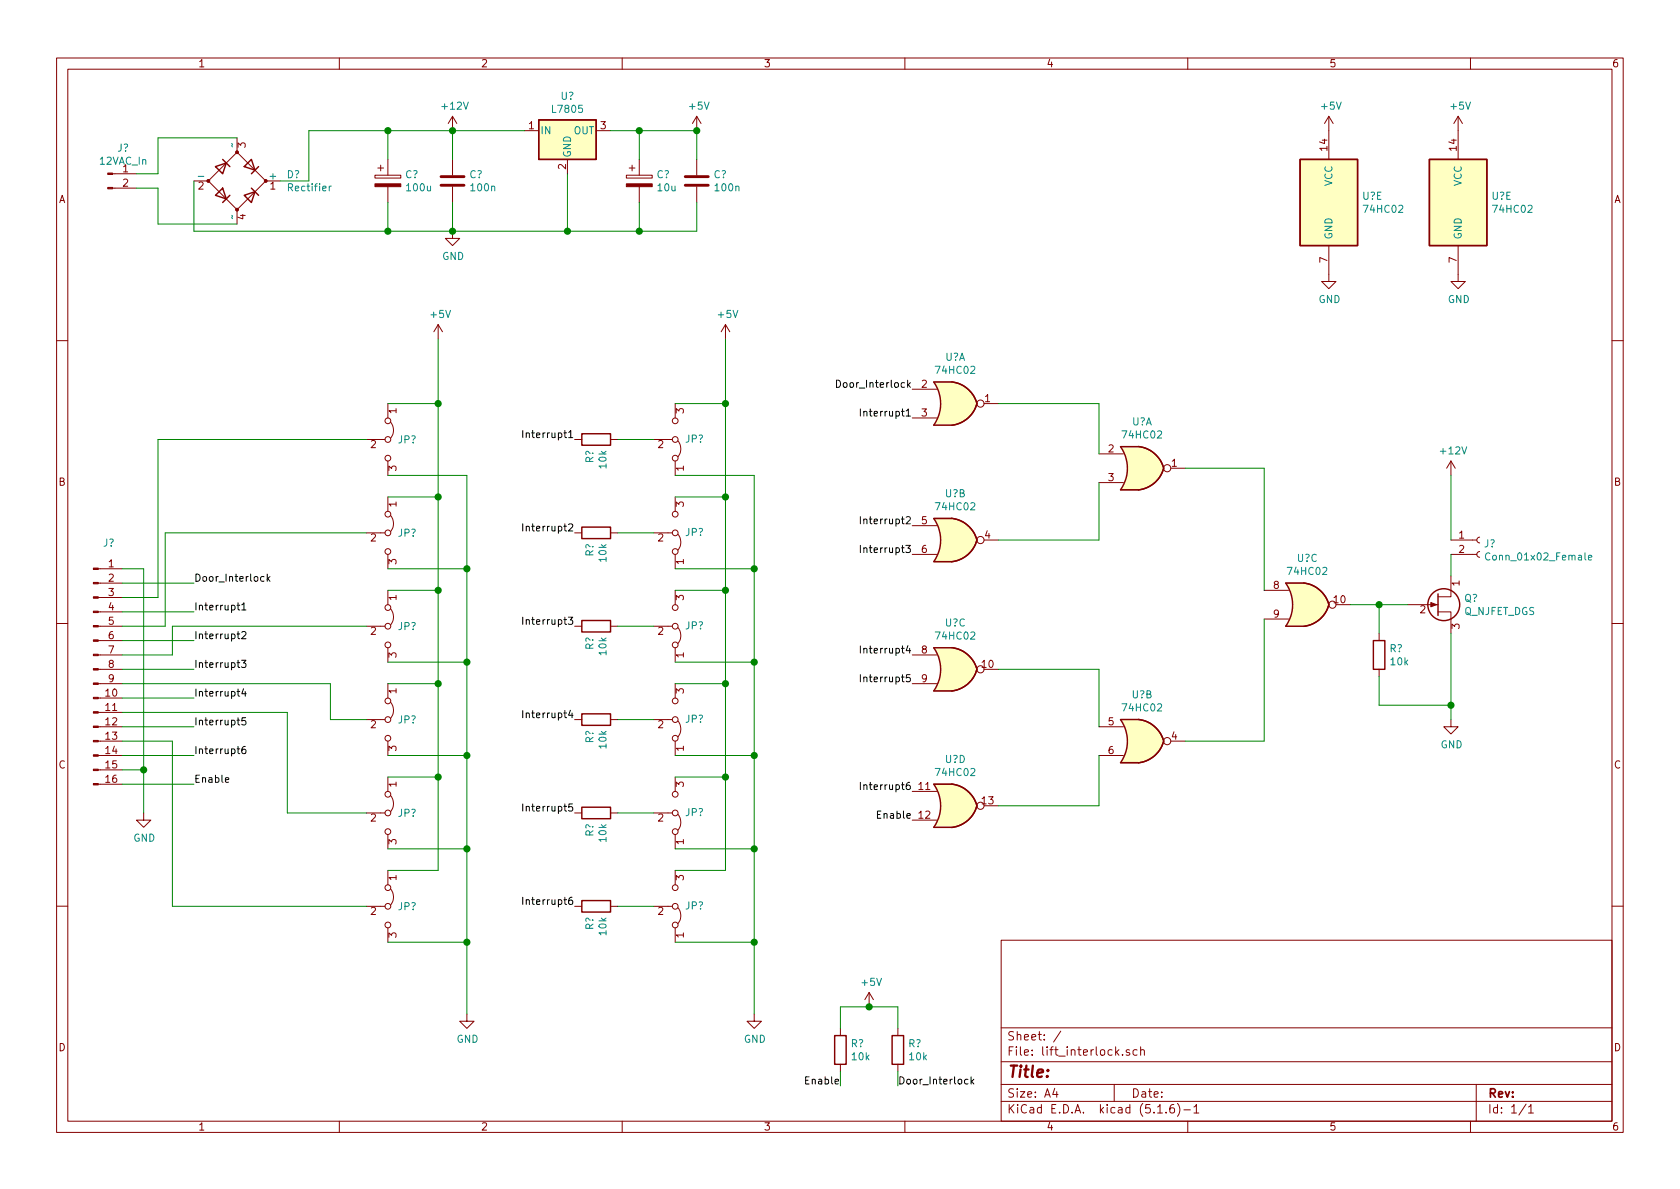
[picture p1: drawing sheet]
EESchema Schematic File Version 4
EELAYER 30 0
EELAYER END
$Descr A4 11693 8268
encoding utf-8
Sheet 1 1
Title ""
Date ""
Rev ""
Comp ""
Comment1 ""
Comment2 ""
Comment3 ""
Comment4 ""
$EndDescr
$Comp
L Connector:Conn_01x02_Male J?
U 1 1
P 750 1200
F 0 "J?" H 858 1381 50  0000 C CNN
F 1 "12VAC_In" H 858 1290 50  0000 C CNN
F 2 "" H 750 1200 50  0001 C CNN
F 3 "~" H 750 1200 50  0001 C CNN
	1    750  1200
	1    0    0    -1  
$EndComp
$Comp
L Device:D_Bridge_+-AA D?
U 1 1
P 1650 1250
F 0 "D?" H 1994 1296 50  0000 L CNN
F 1 "Rectifier" H 1994 1205 50  0000 L CNN
F 2 "" H 1650 1250 50  0001 C CNN
F 3 "~" H 1650 1250 50  0001 C CNN
	1    1650 1250
	1    0    0    -1  
$EndComp
Wire Wire Line
	950  1200 1100 1200
Wire Wire Line
	1100 1200 1100 950 
Wire Wire Line
	1100 950  1650 950 
Wire Wire Line
	950  1300 1100 1300
Wire Wire Line
	1100 1300 1100 1550
Wire Wire Line
	1100 1550 1650 1550
Wire Wire Line
	1350 1250 1350 1600
Wire Wire Line
	1350 1600 2700 1600
Wire Wire Line
	2700 1600 2700 1400
$Comp
L Device:C C?
U 1 1
P 3150 1250
F 0 "C?" H 3265 1296 50  0000 L CNN
F 1 "100n" H 3265 1205 50  0000 L CNN
F 2 "" H 3188 1100 50  0001 C CNN
F 3 "~" H 3150 1250 50  0001 C CNN
	1    3150 1250
	1    0    0    -1  
$EndComp
Wire Wire Line
	1950 1250 2150 1250
Wire Wire Line
	2150 1250 2150 900 
Wire Wire Line
	2150 900  2700 900 
Wire Wire Line
	2700 900  2700 1100
Wire Wire Line
	2700 900  3150 900 
Wire Wire Line
	3150 900  3150 1100
Connection ~ 2700 900 
Wire Wire Line
	2700 1600 3150 1600
Wire Wire Line
	3150 1600 3150 1400
Connection ~ 2700 1600
$Comp
L power:+12V #PWR?
U 1 1
P 3150 900
F 0 "#PWR?" H 3150 750 50  0001 C CNN
F 1 "+12V" H 3165 1073 50  0000 C CNN
F 2 "" H 3150 900 50  0001 C CNN
F 3 "" H 3150 900 50  0001 C CNN
	1    3150 900 
	1    0    0    -1  
$EndComp
Connection ~ 3150 900 
$Comp
L power:GND #PWR?
U 1 1
P 3150 1600
F 0 "#PWR?" H 3150 1350 50  0001 C CNN
F 1 "GND" H 3155 1427 50  0000 C CNN
F 2 "" H 3150 1600 50  0001 C CNN
F 3 "" H 3150 1600 50  0001 C CNN
	1    3150 1600
	1    0    0    -1  
$EndComp
Connection ~ 3150 1600
$Comp
L Regulator_Linear:L7805 U?
U 1 1
P 3950 900
F 0 "U?" H 3950 1142 50  0000 C CNN
F 1 "L7805" H 3950 1051 50  0000 C CNN
F 2 "" H 3975 750 50  0001 L CIN
F 3 "http://www.st.com/content/ccc/resource/technical/document/datasheet/41/4f/b3/b0/12/d4/47/88/CD00000444.pdf/files/CD00000444.pdf/jcr:content/translations/en.CD00000444.pdf" H 3950 850 50  0001 C CNN
	1    3950 900 
	1    0    0    -1  
$EndComp
Wire Wire Line
	3950 1200 3950 1600
Text Label 1350 4050 0    50   ~ 0
Door_Interlock
Text Label 1350 4250 0    50   ~ 0
Interrupt1
Text Label 1350 4450 0    50   ~ 0
Interrupt2
Text Label 1350 4650 0    50   ~ 0
Interrupt3
Text Label 1350 4850 0    50   ~ 0
Interrupt4
Text Label 1350 5050 0    50   ~ 0
Interrupt5
Text Label 1350 5250 0    50   ~ 0
Interrupt6
Text Label 1350 5450 0    50   ~ 0
Enable
Wire Wire Line
	850  4050 1350 4050
Wire Wire Line
	850  4250 1350 4250
Wire Wire Line
	850  4450 1350 4450
Wire Wire Line
	850  4650 1350 4650
Wire Wire Line
	850  4850 1350 4850
Wire Wire Line
	850  5050 1350 5050
Wire Wire Line
	850  5250 1350 5250
Wire Wire Line
	850  5450 1350 5450
$Comp
L Connector:Conn_01x16_Male J?
U 1 1
P 650 4650
F 0 "J?" H 758 5531 50  0000 C CNN
F 1 "Conn_01x16_Male" H 758 5440 50  0001 C CNN
F 2 "" H 650 4650 50  0001 C CNN
F 3 "~" H 650 4650 50  0001 C CNN
	1    650  4650
	1    0    0    -1  
$EndComp
$Comp
L power:+5V #PWR?
U 1 1
P 9250 900
F 0 "#PWR?" H 9250 750 50  0001 C CNN
F 1 "+5V" H 9265 1073 50  0000 C CNN
F 2 "" H 9250 900 50  0001 C CNN
F 3 "" H 9250 900 50  0001 C CNN
	1    9250 900 
	1    0    0    -1  
$EndComp
$Comp
L power:+5V #PWR?
U 1 1
P 10150 900
F 0 "#PWR?" H 10150 750 50  0001 C CNN
F 1 "+5V" H 10165 1073 50  0000 C CNN
F 2 "" H 10150 900 50  0001 C CNN
F 3 "" H 10150 900 50  0001 C CNN
	1    10150 900 
	1    0    0    -1  
$EndComp
$Comp
L power:GND #PWR?
U 1 1
P 10150 1900
F 0 "#PWR?" H 10150 1650 50  0001 C CNN
F 1 "GND" H 10155 1727 50  0000 C CNN
F 2 "" H 10150 1900 50  0001 C CNN
F 3 "" H 10150 1900 50  0001 C CNN
	1    10150 1900
	1    0    0    -1  
$EndComp
$Comp
L Device:R R?
U 1 1
P 4150 5650
F 0 "R?" H 4220 5696 50  0000 L CNN
F 1 "10k" H 4220 5605 50  0000 L CNN
F 2 "" V 4080 5650 50  0001 C CNN
F 3 "~" H 4150 5650 50  0001 C CNN
	1    4150 5650
	0    -1   1    0   
$EndComp
$Comp
L Device:R R?
U 1 1
P 4150 6300
F 0 "R?" H 4220 6346 50  0000 L CNN
F 1 "10k" H 4220 6255 50  0000 L CNN
F 2 "" V 4080 6300 50  0001 C CNN
F 3 "~" H 4150 6300 50  0001 C CNN
	1    4150 6300
	0    -1   1    0   
$EndComp
$Comp
L Device:R R?
U 1 1
P 5850 7300
F 0 "R?" H 5920 7346 50  0000 L CNN
F 1 "10k" H 5920 7255 50  0000 L CNN
F 2 "" V 5780 7300 50  0001 C CNN
F 3 "~" H 5850 7300 50  0001 C CNN
	1    5850 7300
	1    0    0    -1  
$EndComp
$Comp
L Device:R R?
U 1 1
P 6250 7300
F 0 "R?" H 6320 7346 50  0000 L CNN
F 1 "10k" H 6320 7255 50  0000 L CNN
F 2 "" V 6180 7300 50  0001 C CNN
F 3 "~" H 6250 7300 50  0001 C CNN
	1    6250 7300
	1    0    0    -1  
$EndComp
Text Label 5850 7550 2    50   ~ 0
Enable
Text Label 4000 5650 2    50   ~ 0
Interrupt5
Text Label 4000 6300 2    50   ~ 0
Interrupt6
Wire Wire Line
	6950 2800 7650 2800
Wire Wire Line
	7650 2800 7650 3150
Wire Wire Line
	6950 3750 7650 3750
Wire Wire Line
	7650 3750 7650 3350
Wire Wire Line
	6950 4650 7650 4650
Wire Wire Line
	7650 4650 7650 5050
Wire Wire Line
	6950 5600 7650 5600
Wire Wire Line
	7650 5600 7650 5250
Wire Wire Line
	8250 5150 8800 5150
Wire Wire Line
	8800 5150 8800 4300
Wire Wire Line
	8250 3250 8800 3250
Wire Wire Line
	8800 3250 8800 4100
$Comp
L power:GND #PWR?
U 1 1
P 9250 1900
F 0 "#PWR?" H 9250 1650 50  0001 C CNN
F 1 "GND" H 9255 1727 50  0000 C CNN
F 2 "" H 9250 1900 50  0001 C CNN
F 3 "" H 9250 1900 50  0001 C CNN
	1    9250 1900
	1    0    0    -1  
$EndComp
$Comp
L 74xx:74HC02 U?
U 1 1
P 6650 2800
F 0 "U?" H 6650 3125 50  0000 C CNN
F 1 "74HC02" H 6650 3034 50  0000 C CNN
F 2 "" H 6650 2800 50  0001 C CNN
F 3 "http://www.ti.com/lit/gpn/sn74hc02" H 6650 2800 50  0001 C CNN
	1    6650 2800
	1    0    0    -1  
$EndComp
$Comp
L 74xx:74HC02 U?
U 2 1
P 6650 3750
F 0 "U?" H 6650 4075 50  0000 C CNN
F 1 "74HC02" H 6650 3984 50  0000 C CNN
F 2 "" H 6650 3750 50  0001 C CNN
F 3 "http://www.ti.com/lit/gpn/sn74hc02" H 6650 3750 50  0001 C CNN
	2    6650 3750
	1    0    0    -1  
$EndComp
$Comp
L 74xx:74HC02 U?
U 3 1
P 6650 4650
F 0 "U?" H 6650 4975 50  0000 C CNN
F 1 "74HC02" H 6650 4884 50  0000 C CNN
F 2 "" H 6650 4650 50  0001 C CNN
F 3 "http://www.ti.com/lit/gpn/sn74hc02" H 6650 4650 50  0001 C CNN
	3    6650 4650
	1    0    0    -1  
$EndComp
$Comp
L 74xx:74HC02 U?
U 4 1
P 6650 5600
F 0 "U?" H 6650 5925 50  0000 C CNN
F 1 "74HC02" H 6650 5834 50  0000 C CNN
F 2 "" H 6650 5600 50  0001 C CNN
F 3 "http://www.ti.com/lit/gpn/sn74hc02" H 6650 5600 50  0001 C CNN
	4    6650 5600
	1    0    0    -1  
$EndComp
$Comp
L 74xx:74HC02 U?
U 5 1
P 9250 1400
F 0 "U?" H 9480 1446 50  0000 L CNN
F 1 "74HC02" H 9480 1355 50  0000 L CNN
F 2 "" H 9250 1400 50  0001 C CNN
F 3 "http://www.ti.com/lit/gpn/sn74hc02" H 9250 1400 50  0001 C CNN
	5    9250 1400
	1    0    0    -1  
$EndComp
$Comp
L 74xx:74HC02 U?
U 1 1
P 7950 3250
F 0 "U?" H 7950 3575 50  0000 C CNN
F 1 "74HC02" H 7950 3484 50  0000 C CNN
F 2 "" H 7950 3250 50  0001 C CNN
F 3 "http://www.ti.com/lit/gpn/sn74hc02" H 7950 3250 50  0001 C CNN
	1    7950 3250
	1    0    0    -1  
$EndComp
$Comp
L 74xx:74HC02 U?
U 2 1
P 7950 5150
F 0 "U?" H 7950 5475 50  0000 C CNN
F 1 "74HC02" H 7950 5384 50  0000 C CNN
F 2 "" H 7950 5150 50  0001 C CNN
F 3 "http://www.ti.com/lit/gpn/sn74hc02" H 7950 5150 50  0001 C CNN
	2    7950 5150
	1    0    0    -1  
$EndComp
$Comp
L 74xx:74HC02 U?
U 3 1
P 9100 4200
F 0 "U?" H 9100 4525 50  0000 C CNN
F 1 "74HC02" H 9100 4434 50  0000 C CNN
F 2 "" H 9100 4200 50  0001 C CNN
F 3 "http://www.ti.com/lit/gpn/sn74hc02" H 9100 4200 50  0001 C CNN
	3    9100 4200
	1    0    0    -1  
$EndComp
$Comp
L 74xx:74HC02 U?
U 5 1
P 10150 1400
F 0 "U?" H 10380 1446 50  0000 L CNN
F 1 "74HC02" H 10380 1355 50  0000 L CNN
F 2 "" H 10150 1400 50  0001 C CNN
F 3 "http://www.ti.com/lit/gpn/sn74hc02" H 10150 1400 50  0001 C CNN
	5    10150 1400
	1    0    0    -1  
$EndComp
Text Label 6350 5700 2    50   ~ 0
Enable
Text Label 6350 5500 2    50   ~ 0
Interrupt6
Text Label 6350 4750 2    50   ~ 0
Interrupt5
Text Label 6350 4550 2    50   ~ 0
Interrupt4
Text Label 6350 3850 2    50   ~ 0
Interrupt3
Text Label 6350 3650 2    50   ~ 0
Interrupt2
Text Label 6350 2900 2    50   ~ 0
Interrupt1
Text Label 6350 2700 2    50   ~ 0
Door_Interlock
Text Label 6250 7550 0    50   ~ 0
Door_Interlock
Wire Wire Line
	6250 7450 6250 7550
$Comp
L power:GND #PWR?
U 1 1
P 1000 5650
F 0 "#PWR?" H 1000 5400 50  0001 C CNN
F 1 "GND" H 1005 5477 50  0000 C CNN
F 2 "" H 1000 5650 50  0001 C CNN
F 3 "" H 1000 5650 50  0001 C CNN
	1    1000 5650
	1    0    0    -1  
$EndComp
Wire Wire Line
	1000 5650 1000 5350
Wire Wire Line
	1000 3950 850  3950
Wire Wire Line
	850  5350 1000 5350
Connection ~ 1000 5350
Wire Wire Line
	1000 5350 1000 3950
Wire Wire Line
	5850 7450 5850 7550
$Comp
L power:+5V #PWR?
U 1 1
P 6050 7000
F 0 "#PWR?" H 6050 6850 50  0001 C CNN
F 1 "+5V" H 6065 7173 50  0000 C CNN
F 2 "" H 6050 7000 50  0001 C CNN
F 3 "" H 6050 7000 50  0001 C CNN
	1    6050 7000
	1    0    0    -1  
$EndComp
Wire Wire Line
	6050 7000 5850 7000
Wire Wire Line
	5850 7000 5850 7150
Wire Wire Line
	6050 7000 6250 7000
Wire Wire Line
	6250 7000 6250 7150
Connection ~ 6050 7000
$Comp
L Device:Q_NJFET_DGS Q?
U 1 1
P 10000 4200
F 0 "Q?" H 10191 4246 50  0000 L CNN
F 1 "Q_NJFET_DGS" H 10191 4155 50  0000 L CNN
F 2 "" H 10200 4300 50  0001 C CNN
F 3 "~" H 10000 4200 50  0001 C CNN
	1    10000 4200
	1    0    0    -1  
$EndComp
$Comp
L power:+12V #PWR?
U 1 1
P 10100 3300
F 0 "#PWR?" H 10100 3150 50  0001 C CNN
F 1 "+12V" H 10115 3473 50  0000 C CNN
F 2 "" H 10100 3300 50  0001 C CNN
F 3 "" H 10100 3300 50  0001 C CNN
	1    10100 3300
	1    0    0    -1  
$EndComp
$Comp
L Connector:Conn_01x02_Female J?
U 1 1
P 10300 3750
F 0 "J?" H 10328 3726 50  0000 L CNN
F 1 "Conn_01x02_Female" H 10328 3635 50  0000 L CNN
F 2 "" H 10300 3750 50  0001 C CNN
F 3 "~" H 10300 3750 50  0001 C CNN
	1    10300 3750
	1    0    0    -1  
$EndComp
Wire Wire Line
	10100 3300 10100 3750
Wire Wire Line
	10100 3850 10100 4000
Wire Wire Line
	9400 4200 9600 4200
$Comp
L power:GND #PWR?
U 1 1
P 10100 5000
F 0 "#PWR?" H 10100 4750 50  0001 C CNN
F 1 "GND" H 10105 4827 50  0000 C CNN
F 2 "" H 10100 5000 50  0001 C CNN
F 3 "" H 10100 5000 50  0001 C CNN
	1    10100 5000
	1    0    0    -1  
$EndComp
Wire Wire Line
	10100 4400 10100 4900
$Comp
L Device:R R?
U 1 1
P 9600 4550
F 0 "R?" H 9670 4596 50  0000 L CNN
F 1 "10k" H 9670 4505 50  0000 L CNN
F 2 "" V 9530 4550 50  0001 C CNN
F 3 "~" H 9600 4550 50  0001 C CNN
	1    9600 4550
	1    0    0    -1  
$EndComp
Wire Wire Line
	9600 4900 9600 4700
Wire Wire Line
	9600 4900 10100 4900
Connection ~ 10100 4900
Wire Wire Line
	10100 4900 10100 5000
Wire Wire Line
	9600 4400 9600 4200
Connection ~ 9600 4200
Wire Wire Line
	9600 4200 9800 4200
$Comp
L Device:R R?
U 1 1
P 4150 4350
F 0 "R?" H 4220 4396 50  0000 L CNN
F 1 "10k" H 4220 4305 50  0000 L CNN
F 2 "" V 4080 4350 50  0001 C CNN
F 3 "~" H 4150 4350 50  0001 C CNN
	1    4150 4350
	0    -1   1    0   
$EndComp
$Comp
L Device:R R?
U 1 1
P 4150 5000
F 0 "R?" H 4220 5046 50  0000 L CNN
F 1 "10k" H 4220 4955 50  0000 L CNN
F 2 "" V 4080 5000 50  0001 C CNN
F 3 "~" H 4150 5000 50  0001 C CNN
	1    4150 5000
	0    -1   1    0   
$EndComp
Text Label 4000 4350 2    50   ~ 0
Interrupt3
Text Label 4000 5000 2    50   ~ 0
Interrupt4
$Comp
L Device:R R?
U 1 1
P 4150 3050
F 0 "R?" H 4220 3096 50  0000 L CNN
F 1 "10k" H 4220 3005 50  0000 L CNN
F 2 "" V 4080 3050 50  0001 C CNN
F 3 "~" H 4150 3050 50  0001 C CNN
	1    4150 3050
	0    -1   1    0   
$EndComp
$Comp
L Device:R R?
U 1 1
P 4150 3700
F 0 "R?" H 4220 3746 50  0000 L CNN
F 1 "10k" H 4220 3655 50  0000 L CNN
F 2 "" V 4080 3700 50  0001 C CNN
F 3 "~" H 4150 3700 50  0001 C CNN
	1    4150 3700
	0    -1   1    0   
$EndComp
Text Label 4000 3050 2    50   ~ 0
Interrupt1
Text Label 4000 3700 2    50   ~ 0
Interrupt2
$Comp
L Jumper:Jumper_3_Bridged12 JP?
U 1 1
P 4700 3050
F 0 "JP?" V 4700 3117 50  0000 L CNN
F 1 "Jumper_3_Bridged12" V 4745 3117 50  0001 L CNN
F 2 "" H 4700 3050 50  0001 C CNN
F 3 "~" H 4700 3050 50  0001 C CNN
	1    4700 3050
	0    1    -1   0   
$EndComp
$Comp
L Jumper:Jumper_3_Bridged12 JP?
U 1 1
P 4700 3700
F 0 "JP?" V 4700 3767 50  0000 L CNN
F 1 "Jumper_3_Bridged12" V 4745 3767 50  0001 L CNN
F 2 "" H 4700 3700 50  0001 C CNN
F 3 "~" H 4700 3700 50  0001 C CNN
	1    4700 3700
	0    1    -1   0   
$EndComp
$Comp
L Jumper:Jumper_3_Bridged12 JP?
U 1 1
P 4700 4350
F 0 "JP?" V 4700 4417 50  0000 L CNN
F 1 "Jumper_3_Bridged12" V 4745 4417 50  0001 L CNN
F 2 "" H 4700 4350 50  0001 C CNN
F 3 "~" H 4700 4350 50  0001 C CNN
	1    4700 4350
	0    1    -1   0   
$EndComp
$Comp
L Jumper:Jumper_3_Bridged12 JP?
U 1 1
P 4700 5000
F 0 "JP?" V 4700 5067 50  0000 L CNN
F 1 "Jumper_3_Bridged12" V 4745 5067 50  0001 L CNN
F 2 "" H 4700 5000 50  0001 C CNN
F 3 "~" H 4700 5000 50  0001 C CNN
	1    4700 5000
	0    1    -1   0   
$EndComp
$Comp
L Jumper:Jumper_3_Bridged12 JP?
U 1 1
P 4700 5650
F 0 "JP?" V 4700 5717 50  0000 L CNN
F 1 "Jumper_3_Bridged12" V 4745 5717 50  0001 L CNN
F 2 "" H 4700 5650 50  0001 C CNN
F 3 "~" H 4700 5650 50  0001 C CNN
	1    4700 5650
	0    1    -1   0   
$EndComp
$Comp
L Jumper:Jumper_3_Bridged12 JP?
U 1 1
P 4700 6300
F 0 "JP?" V 4700 6367 50  0000 L CNN
F 1 "Jumper_3_Bridged12" V 4745 6367 50  0001 L CNN
F 2 "" H 4700 6300 50  0001 C CNN
F 3 "~" H 4700 6300 50  0001 C CNN
	1    4700 6300
	0    1    -1   0   
$EndComp
$Comp
L power:+5V #PWR?
U 1 1
P 5050 2350
F 0 "#PWR?" H 5050 2200 50  0001 C CNN
F 1 "+5V" H 5065 2523 50  0000 C CNN
F 2 "" H 5050 2350 50  0001 C CNN
F 3 "" H 5050 2350 50  0001 C CNN
	1    5050 2350
	1    0    0    -1  
$EndComp
$Comp
L power:GND #PWR?
U 1 1
P 5250 7050
F 0 "#PWR?" H 5250 6800 50  0001 C CNN
F 1 "GND" H 5255 6877 50  0000 C CNN
F 2 "" H 5250 7050 50  0001 C CNN
F 3 "" H 5250 7050 50  0001 C CNN
	1    5250 7050
	1    0    0    -1  
$EndComp
Wire Wire Line
	5250 7050 5250 6550
Wire Wire Line
	5250 6550 4700 6550
Wire Wire Line
	5250 6550 5250 5900
Wire Wire Line
	5250 5900 4700 5900
Connection ~ 5250 6550
Wire Wire Line
	5250 5900 5250 5250
Wire Wire Line
	5250 5250 4700 5250
Connection ~ 5250 5900
Wire Wire Line
	5250 5250 5250 4600
Wire Wire Line
	5250 4600 4700 4600
Connection ~ 5250 5250
Wire Wire Line
	5250 4600 5250 3950
Wire Wire Line
	5250 3950 4700 3950
Connection ~ 5250 4600
Wire Wire Line
	5250 3950 5250 3300
Wire Wire Line
	5250 3300 4700 3300
Connection ~ 5250 3950
Wire Wire Line
	5050 2350 5050 2800
Wire Wire Line
	5050 2800 4700 2800
Wire Wire Line
	5050 2800 5050 3450
Wire Wire Line
	5050 3450 4700 3450
Connection ~ 5050 2800
Wire Wire Line
	5050 3450 5050 4100
Wire Wire Line
	5050 4100 4700 4100
Connection ~ 5050 3450
Wire Wire Line
	5050 4100 5050 4750
Wire Wire Line
	5050 4750 4700 4750
Connection ~ 5050 4100
Wire Wire Line
	5050 4750 5050 5400
Wire Wire Line
	5050 5400 4700 5400
Connection ~ 5050 4750
Wire Wire Line
	5050 5400 5050 6050
Wire Wire Line
	5050 6050 4700 6050
Connection ~ 5050 5400
Wire Wire Line
	4550 3050 4300 3050
Wire Wire Line
	4300 3700 4550 3700
Wire Wire Line
	4550 4350 4300 4350
Wire Wire Line
	4300 5000 4550 5000
Wire Wire Line
	4550 5650 4300 5650
Wire Wire Line
	4300 6300 4550 6300
$Comp
L Jumper:Jumper_3_Bridged12 JP?
U 1 1
P 2700 3050
F 0 "JP?" V 2700 3117 50  0000 L CNN
F 1 "Jumper_3_Bridged12" V 2745 3117 50  0001 L CNN
F 2 "" H 2700 3050 50  0001 C CNN
F 3 "~" H 2700 3050 50  0001 C CNN
	1    2700 3050
	0    1    1    0   
$EndComp
$Comp
L Jumper:Jumper_3_Bridged12 JP?
U 1 1
P 2700 3700
F 0 "JP?" V 2700 3767 50  0000 L CNN
F 1 "Jumper_3_Bridged12" V 2745 3767 50  0001 L CNN
F 2 "" H 2700 3700 50  0001 C CNN
F 3 "~" H 2700 3700 50  0001 C CNN
	1    2700 3700
	0    1    1    0   
$EndComp
$Comp
L Jumper:Jumper_3_Bridged12 JP?
U 1 1
P 2700 4350
F 0 "JP?" V 2700 4417 50  0000 L CNN
F 1 "Jumper_3_Bridged12" V 2745 4417 50  0001 L CNN
F 2 "" H 2700 4350 50  0001 C CNN
F 3 "~" H 2700 4350 50  0001 C CNN
	1    2700 4350
	0    1    1    0   
$EndComp
$Comp
L Jumper:Jumper_3_Bridged12 JP?
U 1 1
P 2700 5000
F 0 "JP?" V 2700 5067 50  0000 L CNN
F 1 "Jumper_3_Bridged12" V 2745 5067 50  0001 L CNN
F 2 "" H 2700 5000 50  0001 C CNN
F 3 "~" H 2700 5000 50  0001 C CNN
	1    2700 5000
	0    1    1    0   
$EndComp
$Comp
L Jumper:Jumper_3_Bridged12 JP?
U 1 1
P 2700 5650
F 0 "JP?" V 2700 5717 50  0000 L CNN
F 1 "Jumper_3_Bridged12" V 2745 5717 50  0001 L CNN
F 2 "" H 2700 5650 50  0001 C CNN
F 3 "~" H 2700 5650 50  0001 C CNN
	1    2700 5650
	0    1    1    0   
$EndComp
$Comp
L Jumper:Jumper_3_Bridged12 JP?
U 1 1
P 2700 6300
F 0 "JP?" V 2700 6367 50  0000 L CNN
F 1 "Jumper_3_Bridged12" V 2745 6367 50  0001 L CNN
F 2 "" H 2700 6300 50  0001 C CNN
F 3 "~" H 2700 6300 50  0001 C CNN
	1    2700 6300
	0    1    1    0   
$EndComp
$Comp
L power:+5V #PWR?
U 1 1
P 3050 2350
F 0 "#PWR?" H 3050 2200 50  0001 C CNN
F 1 "+5V" H 3065 2523 50  0000 C CNN
F 2 "" H 3050 2350 50  0001 C CNN
F 3 "" H 3050 2350 50  0001 C CNN
	1    3050 2350
	1    0    0    -1  
$EndComp
$Comp
L power:GND #PWR?
U 1 1
P 3250 7050
F 0 "#PWR?" H 3250 6800 50  0001 C CNN
F 1 "GND" H 3255 6877 50  0000 C CNN
F 2 "" H 3250 7050 50  0001 C CNN
F 3 "" H 3250 7050 50  0001 C CNN
	1    3250 7050
	1    0    0    -1  
$EndComp
Wire Wire Line
	3250 7050 3250 6550
Wire Wire Line
	3250 6550 2700 6550
Wire Wire Line
	3250 6550 3250 5900
Wire Wire Line
	3250 5900 2700 5900
Connection ~ 3250 6550
Wire Wire Line
	3250 5900 3250 5250
Wire Wire Line
	3250 5250 2700 5250
Connection ~ 3250 5900
Wire Wire Line
	3250 5250 3250 4600
Wire Wire Line
	3250 4600 2700 4600
Connection ~ 3250 5250
Wire Wire Line
	3250 4600 3250 3950
Wire Wire Line
	3250 3950 2700 3950
Connection ~ 3250 4600
Wire Wire Line
	3250 3950 3250 3300
Wire Wire Line
	3250 3300 2700 3300
Connection ~ 3250 3950
Wire Wire Line
	3050 2350 3050 2800
Wire Wire Line
	3050 2800 2700 2800
Wire Wire Line
	3050 2800 3050 3450
Wire Wire Line
	3050 3450 2700 3450
Connection ~ 3050 2800
Wire Wire Line
	3050 3450 3050 4100
Wire Wire Line
	3050 4100 2700 4100
Connection ~ 3050 3450
Wire Wire Line
	3050 4100 3050 4750
Wire Wire Line
	3050 4750 2700 4750
Connection ~ 3050 4100
Wire Wire Line
	3050 4750 3050 5400
Wire Wire Line
	3050 5400 2700 5400
Connection ~ 3050 4750
Wire Wire Line
	3050 5400 3050 6050
Wire Wire Line
	3050 6050 2700 6050
Connection ~ 3050 5400
Wire Wire Line
	2300 5000 2550 5000
Wire Wire Line
	1100 3050 1100 4150
Wire Wire Line
	1100 4150 850  4150
Wire Wire Line
	1100 3050 2550 3050
Wire Wire Line
	1150 3700 1150 4350
Wire Wire Line
	1150 4350 850  4350
Wire Wire Line
	1150 3700 2550 3700
Wire Wire Line
	1200 4350 1200 4550
Wire Wire Line
	1200 4550 850  4550
Wire Wire Line
	1200 4350 2550 4350
Wire Wire Line
	2300 5000 2300 4750
Wire Wire Line
	2300 4750 850  4750
Wire Wire Line
	2000 5650 2000 4950
Wire Wire Line
	2000 4950 850  4950
Wire Wire Line
	2000 5650 2550 5650
Wire Wire Line
	1200 6300 1200 5150
Wire Wire Line
	1200 5150 850  5150
Wire Wire Line
	1200 6300 2550 6300
$Comp
L Device:CP C?
U 1 1
P 4450 1250
F 0 "C?" H 4568 1296 50  0000 L CNN
F 1 "10u" H 4568 1205 50  0000 L CNN
F 2 "" H 4488 1100 50  0001 C CNN
F 3 "~" H 4450 1250 50  0001 C CNN
	1    4450 1250
	1    0    0    -1  
$EndComp
$Comp
L Device:CP C?
U 1 1
P 2700 1250
F 0 "C?" H 2818 1296 50  0000 L CNN
F 1 "100u" H 2818 1205 50  0000 L CNN
F 2 "" H 2738 1100 50  0001 C CNN
F 3 "~" H 2700 1250 50  0001 C CNN
	1    2700 1250
	1    0    0    -1  
$EndComp
$Comp
L Device:C C?
U 1 1
P 4850 1250
F 0 "C?" H 4965 1296 50  0000 L CNN
F 1 "100n" H 4965 1205 50  0000 L CNN
F 2 "" H 4888 1100 50  0001 C CNN
F 3 "~" H 4850 1250 50  0001 C CNN
	1    4850 1250
	1    0    0    -1  
$EndComp
Wire Wire Line
	4250 900  4450 900 
Wire Wire Line
	4450 900  4450 1100
Wire Wire Line
	4850 1100 4850 900 
Wire Wire Line
	4850 900  4450 900 
Connection ~ 4450 900 
Wire Wire Line
	3950 1600 4450 1600
Wire Wire Line
	4450 1600 4450 1400
Wire Wire Line
	4450 1600 4850 1600
Wire Wire Line
	4850 1600 4850 1400
Connection ~ 4450 1600
Wire Wire Line
	3950 1600 3150 1600
Wire Wire Line
	3150 900  3650 900 
Connection ~ 3950 1600
$Comp
L power:+5V #PWR?
U 1 1
P 4850 900
F 0 "#PWR?" H 4850 750 50  0001 C CNN
F 1 "+5V" H 4865 1073 50  0000 C CNN
F 2 "" H 4850 900 50  0001 C CNN
F 3 "" H 4850 900 50  0001 C CNN
	1    4850 900 
	1    0    0    -1  
$EndComp
Connection ~ 4850 900 
$EndSCHEMATC
